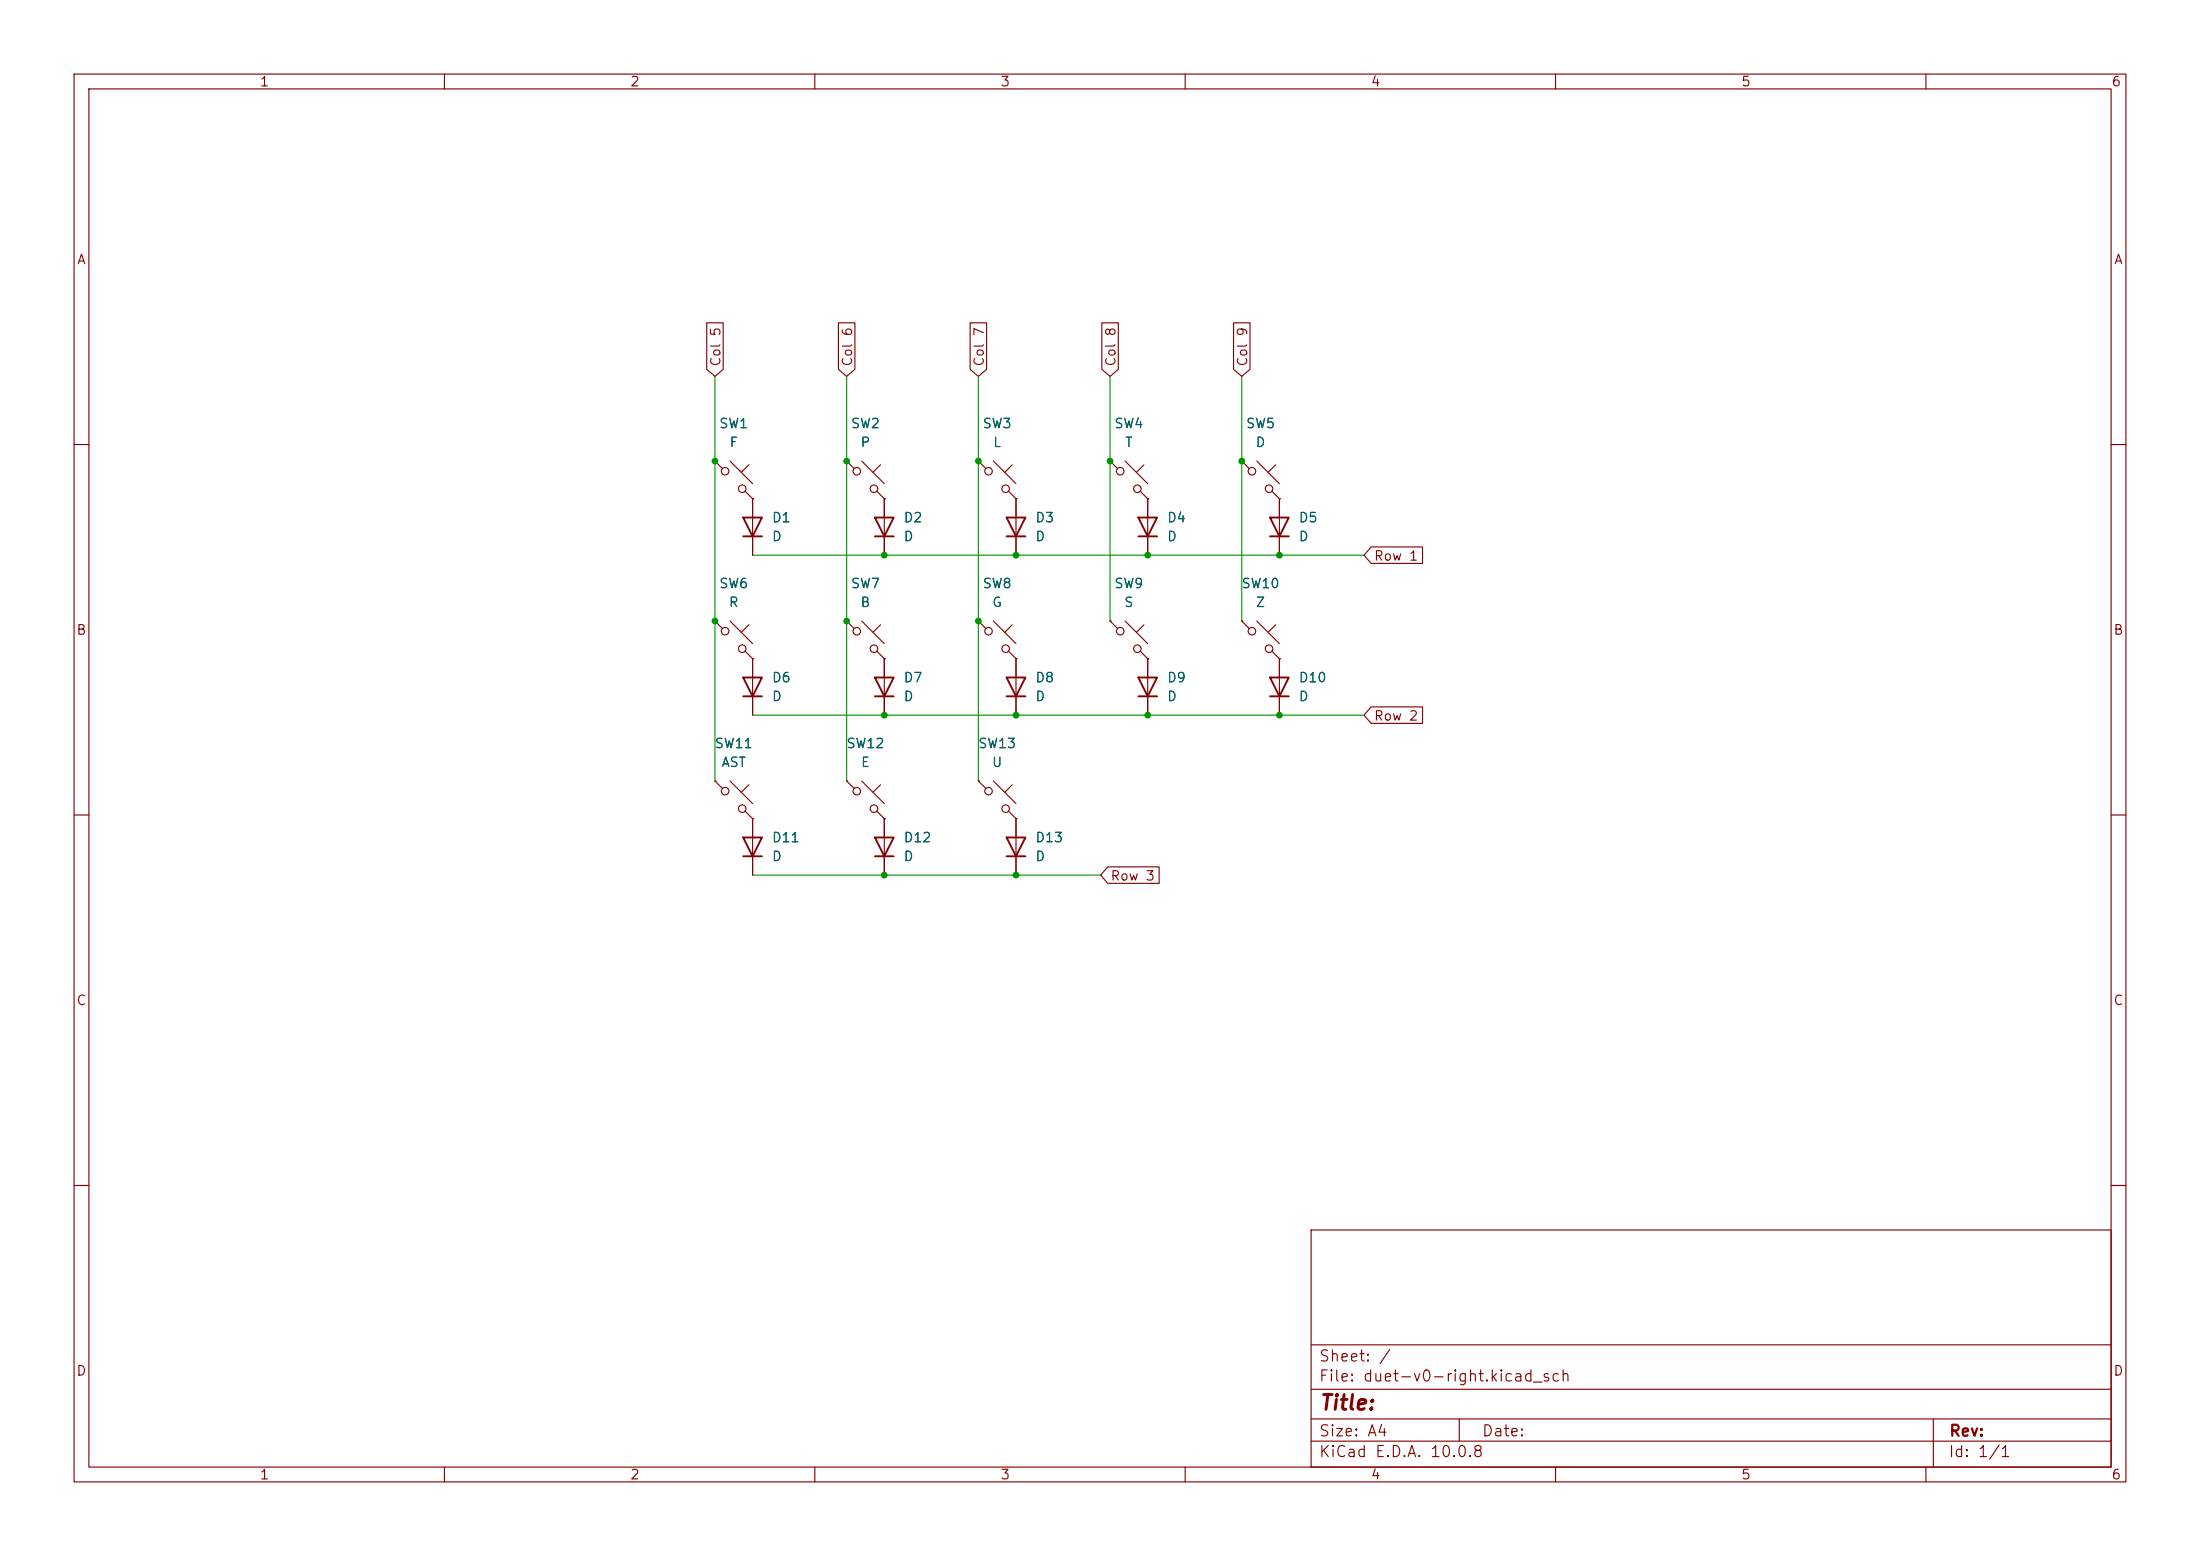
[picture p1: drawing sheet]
(kicad_sch
 (version 20260306)
 (generator "eeschema")
 (generator_version "10.0")
 (paper "A4")
 (lib_symbols
  (symbol "Device:D"
   (pin_numbers (hide yes))
   (pin_names
    (offset 1.016) (hide yes)) (exclude_from_sim no) (in_bom yes) (on_board yes)
   (in_pos_files yes)
   (duplicate_pin_numbers_are_jumpers no)
   (property "Reference" "D" (at 0 2.54 0) (show_name no) (do_not_autoplace no) (effects (font (size 1.27 1.27))))
   (property "Value" "D" (at 0 -2.54 0) (show_name no) (do_not_autoplace no) (effects (font (size 1.27 1.27))))
   (property "Footprint" "" (at 0 0 0) (show_name no) (do_not_autoplace no) (hide yes) (effects (font (size 1.27 1.27))))
   (property "Datasheet" "" (at 0 0 0) (show_name no) (do_not_autoplace no) (hide yes) (effects (font (size 1.27 1.27))))
   (property "Description" "Diode" (at 0 0 0) (show_name no) (do_not_autoplace no) (hide yes) (effects (font (size 1.27 1.27))))
   (property "Sim.Device" "D" (at 0 0 0) (show_name no) (do_not_autoplace no) (hide yes) (effects (font (size 1.27 1.27))))
   (property "Sim.Pins" "1=K 2=A" (at 0 0 0) (show_name no) (do_not_autoplace no) (hide yes) (effects (font (size 1.27 1.27))))
   (symbol "D_0_1"
    (polyline (pts (xy -1.27 1.27) (xy -1.27 -1.27)) (stroke (width 0.254) (type default)) (fill (type none)))
    (polyline (pts (xy 1.27 1.27) (xy 1.27 -1.27) (xy -1.27 0) (xy 1.27 1.27)) (stroke (width 0.254) (type default)) (fill (type none)))
    (polyline (pts (xy 1.27 0) (xy -1.27 0)) (stroke (width 0) (type default)) (fill (type none))))
   (symbol "D_1_1"
    (pin passive line (at -3.81 0 0) (length 2.54) (name "K" (effects (font (size 1.27 1.27)))) (number "1" (effects (font (size 1.27 1.27)))))
    (pin passive line (at 3.81 0 180) (length 2.54) (name "A" (effects (font (size 1.27 1.27)))) (number "2" (effects (font (size 1.27 1.27))))))
   (embedded_fonts no))
  (symbol "Switch:SW_Push_45deg"
   (pin_numbers (hide yes))
   (pin_names
    (offset 1.016) (hide yes)) (exclude_from_sim no) (in_bom yes) (on_board yes)
   (in_pos_files yes)
   (duplicate_pin_numbers_are_jumpers no)
   (property "Reference" "SW" (at 3.048 1.016 0) (show_name no) (do_not_autoplace no) (effects (font (size 1.27 1.27)) (justify left)))
   (property "Value" "SW_Push_45deg" (at 0 -3.81 0) (show_name no) (do_not_autoplace no) (effects (font (size 1.27 1.27))))
   (property "Footprint" "" (at 0 0 0) (show_name no) (do_not_autoplace no) (hide yes) (effects (font (size 1.27 1.27))))
   (property "Datasheet" "" (at 0 0 0) (show_name no) (do_not_autoplace no) (hide yes) (effects (font (size 1.27 1.27))))
   (property "Description" "Push button switch, normally open, two pins, 45° tilted" (at 0 0 0) (show_name no) (do_not_autoplace no) (hide yes) (effects (font (size 1.27 1.27))))
   (symbol "SW_Push_45deg_0_1"
    (polyline (pts (xy -2.54 2.54) (xy -1.524 1.524) (xy -1.524 1.524)) (stroke (width 0) (type default)) (fill (type none)))
    (circle (center -1.1684 1.1684) (radius 0.508) (stroke (width 0) (type default)) (fill (type none)))
    (polyline (pts (xy -0.508 2.54) (xy 2.54 -0.508)) (stroke (width 0) (type default)) (fill (type none)))
    (polyline (pts (xy 1.016 1.016) (xy 2.032 2.032)) (stroke (width 0) (type default)) (fill (type none)))
    (circle (center 1.143 -1.1938) (radius 0.508) (stroke (width 0) (type default)) (fill (type none)))
    (polyline (pts (xy 1.524 -1.524) (xy 2.54 -2.54) (xy 2.54 -2.54) (xy 2.54 -2.54)) (stroke (width 0) (type default)) (fill (type none)))
    (pin passive line (at -2.54 2.54 0) (length 0) (name "1" (effects (font (size 1.27 1.27)))) (number "1" (effects (font (size 1.27 1.27)))))
    (pin passive line (at 2.54 -2.54 180) (length 0) (name "2" (effects (font (size 1.27 1.27)))) (number "2" (effects (font (size 1.27 1.27))))))
   (embedded_fonts no)))
 (junction
  (at 172.72 96.52)
  (diameter 0)
  (color 0 0 0 0))
 (junction
  (at 137.16 118.11)
  (diameter 0)
  (color 0 0 0 0))
 (junction
  (at 119.38 74.93)
  (diameter 0)
  (color 0 0 0 0))
 (junction
  (at 137.16 96.52)
  (diameter 0)
  (color 0 0 0 0))
 (junction
  (at 114.3 62.23)
  (diameter 0)
  (color 0 0 0 0))
 (junction
  (at 119.38 118.11)
  (diameter 0)
  (color 0 0 0 0))
 (junction
  (at 167.64 62.23)
  (diameter 0)
  (color 0 0 0 0))
 (junction
  (at 96.52 83.82)
  (diameter 0)
  (color 0 0 0 0))
 (junction
  (at 137.16 74.93)
  (diameter 0)
  (color 0 0 0 0))
 (junction
  (at 96.52 62.23)
  (diameter 0)
  (color 0 0 0 0))
 (junction
  (at 154.94 96.52)
  (diameter 0)
  (color 0 0 0 0))
 (junction
  (at 119.38 96.52)
  (diameter 0)
  (color 0 0 0 0))
 (junction
  (at 132.08 83.82)
  (diameter 0)
  (color 0 0 0 0))
 (junction
  (at 172.72 74.93)
  (diameter 0)
  (color 0 0 0 0))
 (junction
  (at 154.94 74.93)
  (diameter 0)
  (color 0 0 0 0))
 (junction
  (at 132.08 62.23)
  (diameter 0)
  (color 0 0 0 0))
 (junction
  (at 114.3 83.82)
  (diameter 0)
  (color 0 0 0 0))
 (junction
  (at 149.86 62.23)
  (diameter 0)
  (color 0 0 0 0))
 (wire
  (pts (xy 96.52 83.82) (xy 96.52 105.41))
  (stroke (width 0) (type default)))
 (wire
  (pts (xy 114.3 62.23) (xy 114.3 83.82))
  (stroke (width 0) (type default)))
 (wire
  (pts (xy 167.64 50.8) (xy 167.64 62.23))
  (stroke (width 0) (type default)))
 (wire
  (pts (xy 149.86 50.8) (xy 149.86 62.23))
  (stroke (width 0) (type default)))
 (wire
  (pts (xy 101.6 74.93) (xy 119.38 74.93))
  (stroke (width 0) (type default)))
 (wire
  (pts (xy 119.38 96.52) (xy 137.16 96.52))
  (stroke (width 0) (type default)))
 (wire
  (pts (xy 167.64 62.23) (xy 167.64 83.82))
  (stroke (width 0) (type default)))
 (wire
  (pts (xy 101.6 96.52) (xy 119.38 96.52))
  (stroke (width 0) (type default)))
 (wire
  (pts (xy 132.08 83.82) (xy 132.08 105.41))
  (stroke (width 0) (type default)))
 (wire
  (pts (xy 172.72 96.52) (xy 184.15 96.52))
  (stroke (width 0) (type default)))
 (wire
  (pts (xy 137.16 74.93) (xy 154.94 74.93))
  (stroke (width 0) (type default)))
 (wire
  (pts (xy 114.3 50.8) (xy 114.3 62.23))
  (stroke (width 0) (type default)))
 (wire
  (pts (xy 119.38 74.93) (xy 137.16 74.93))
  (stroke (width 0) (type default)))
 (wire
  (pts (xy 96.52 50.8) (xy 96.52 62.23))
  (stroke (width 0) (type default)))
 (wire
  (pts (xy 101.6 118.11) (xy 148.59 118.11))
  (stroke (width 0) (type default)))
 (wire
  (pts (xy 114.3 83.82) (xy 114.3 105.41))
  (stroke (width 0) (type default)))
 (wire
  (pts (xy 154.94 74.93) (xy 172.72 74.93))
  (stroke (width 0) (type default)))
 (wire
  (pts (xy 137.16 96.52) (xy 154.94 96.52))
  (stroke (width 0) (type default)))
 (wire
  (pts (xy 154.94 96.52) (xy 172.72 96.52))
  (stroke (width 0) (type default)))
 (wire
  (pts (xy 132.08 62.23) (xy 132.08 83.82))
  (stroke (width 0) (type default)))
 (wire
  (pts (xy 96.52 62.23) (xy 96.52 83.82))
  (stroke (width 0) (type default)))
 (wire
  (pts (xy 132.08 50.8) (xy 132.08 62.23))
  (stroke (width 0) (type default)))
 (wire
  (pts (xy 149.86 62.23) (xy 149.86 83.82))
  (stroke (width 0) (type default)))
 (wire
  (pts (xy 172.72 74.93) (xy 184.15 74.93))
  (stroke (width 0) (type default)))
 (global_label "Row 3"
  (shape input)
  (at 148.59 118.11 0)
  (fields_autoplaced yes)
  (effects (font (size 1.27 1.27)) (justify left))
  (property "Intersheetrefs" "${INTERSHEET_REFS}" (at 156.8476 118.11 0) (hide yes) (show_name no) (do_not_autoplace no) (effects (font (size 1.27 1.27)) (justify left))))
 (global_label "Col 7"
  (shape input)
  (at 132.08 50.8 90)
  (fields_autoplaced yes)
  (effects (font (size 1.27 1.27)) (justify left))
  (property "Intersheetrefs" "${INTERSHEET_REFS}" (at 132.08 42.5424 90) (hide yes) (show_name no) (do_not_autoplace no) (effects (font (size 1.27 1.27)) (justify left))))
 (global_label "Col 8"
  (shape input)
  (at 149.86 50.8 90)
  (fields_autoplaced yes)
  (effects (font (size 1.27 1.27)) (justify left))
  (property "Intersheetrefs" "${INTERSHEET_REFS}" (at 149.86 42.5424 90) (hide yes) (show_name no) (do_not_autoplace no) (effects (font (size 1.27 1.27)) (justify left))))
 (global_label "Col 6"
  (shape input)
  (at 114.3 50.8 90)
  (fields_autoplaced yes)
  (effects (font (size 1.27 1.27)) (justify left))
  (property "Intersheetrefs" "${INTERSHEET_REFS}" (at 114.3 42.5424 90) (hide yes) (show_name no) (do_not_autoplace no) (effects (font (size 1.27 1.27)) (justify left))))
 (global_label "Col 5"
  (shape input)
  (at 96.52 50.8 90)
  (fields_autoplaced yes)
  (effects (font (size 1.27 1.27)) (justify left))
  (property "Intersheetrefs" "${INTERSHEET_REFS}" (at 96.52 42.5424 90) (hide yes) (show_name no) (do_not_autoplace no) (effects (font (size 1.27 1.27)) (justify left))))
 (global_label "Row 1"
  (shape input)
  (at 184.15 74.93 0)
  (fields_autoplaced yes)
  (effects (font (size 1.27 1.27)) (justify left))
  (property "Intersheetrefs" "${INTERSHEET_REFS}" (at 192.4076 74.93 0) (hide yes) (show_name no) (do_not_autoplace no) (effects (font (size 1.27 1.27)) (justify left))))
 (global_label "Col 9"
  (shape input)
  (at 167.64 50.8 90)
  (fields_autoplaced yes)
  (effects (font (size 1.27 1.27)) (justify left))
  (property "Intersheetrefs" "${INTERSHEET_REFS}" (at 167.64 42.5424 90) (hide yes) (show_name no) (do_not_autoplace no) (effects (font (size 1.27 1.27)) (justify left))))
 (global_label "Row 2"
  (shape input)
  (at 184.15 96.52 0)
  (fields_autoplaced yes)
  (effects (font (size 1.27 1.27)) (justify left))
  (property "Intersheetrefs" "${INTERSHEET_REFS}" (at 192.4076 96.52 0) (hide yes) (show_name no) (do_not_autoplace no) (effects (font (size 1.27 1.27)) (justify left))))
 (symbol
  (lib_id "Switch:SW_Push_45deg")
  (at 134.62 107.95 0)
  (unit 1)
  (body_style 1)
  (exclude_from_sim no)
  (in_bom yes)
  (on_board yes)
  (in_pos_files yes)
  (dnp no)
  (fields_autoplaced yes)
  (property "Reference" "SW13" (at 134.62 100.33 0) (show_name no) (do_not_autoplace no) (effects (font (size 1.27 1.27))))
  (property "Value" "U" (at 134.62 102.87 0) (show_name no) (do_not_autoplace no) (effects (font (size 1.27 1.27))))
  (property "Footprint" "Button_Switch_Keyboard:SW_Cherry_MX_1.00u_PCB" (at 134.62 107.95 0) (hide yes) (show_name no) (do_not_autoplace no) (effects (font (size 1.27 1.27))))
  (property "Datasheet" "" (at 134.62 107.95 0) (hide yes) (show_name no) (do_not_autoplace no) (effects (font (size 1.27 1.27))))
  (property "Description" "Push button switch, normally open, two pins, 45° tilted" (at 134.62 107.95 0) (hide yes) (show_name no) (do_not_autoplace no) (effects (font (size 1.27 1.27))))
  (pin "2")
  (pin "1"))
 (symbol
  (lib_id "Switch:SW_Push_45deg")
  (at 116.84 64.77 0)
  (unit 1)
  (body_style 1)
  (exclude_from_sim no)
  (in_bom yes)
  (on_board yes)
  (in_pos_files yes)
  (dnp no)
  (fields_autoplaced yes)
  (property "Reference" "SW2" (at 116.84 57.15 0) (show_name no) (do_not_autoplace no) (effects (font (size 1.27 1.27))))
  (property "Value" "P" (at 116.84 59.69 0) (show_name no) (do_not_autoplace no) (effects (font (size 1.27 1.27))))
  (property "Footprint" "Button_Switch_Keyboard:SW_Cherry_MX_1.00u_PCB" (at 116.84 64.77 0) (hide yes) (show_name no) (do_not_autoplace no) (effects (font (size 1.27 1.27))))
  (property "Datasheet" "" (at 116.84 64.77 0) (hide yes) (show_name no) (do_not_autoplace no) (effects (font (size 1.27 1.27))))
  (property "Description" "Push button switch, normally open, two pins, 45° tilted" (at 116.84 64.77 0) (hide yes) (show_name no) (do_not_autoplace no) (effects (font (size 1.27 1.27))))
  (pin "2")
  (pin "1"))
 (symbol
  (lib_id "Device:D")
  (at 154.94 71.12 90)
  (unit 1)
  (body_style 1)
  (exclude_from_sim no)
  (in_bom yes)
  (on_board yes)
  (in_pos_files yes)
  (dnp no)
  (fields_autoplaced yes)
  (property "Reference" "D4" (at 157.48 69.8499 90) (show_name no) (do_not_autoplace no) (effects (font (size 1.27 1.27)) (justify right)))
  (property "Value" "D" (at 157.48 72.3899 90) (show_name no) (do_not_autoplace no) (effects (font (size 1.27 1.27)) (justify right)))
  (property "Footprint" "Diode_SMD:D_SOD-123" (at 154.94 71.12 0) (hide yes) (show_name no) (do_not_autoplace no) (effects (font (size 1.27 1.27))))
  (property "Datasheet" "" (at 154.94 71.12 0) (hide yes) (show_name no) (do_not_autoplace no) (effects (font (size 1.27 1.27))))
  (property "Description" "Diode" (at 154.94 71.12 0) (hide yes) (show_name no) (do_not_autoplace no) (effects (font (size 1.27 1.27))))
  (property "Sim.Device" "D" (at 154.94 71.12 0) (hide yes) (show_name no) (do_not_autoplace no) (effects (font (size 1.27 1.27))))
  (property "Sim.Pins" "1=K 2=A" (at 154.94 71.12 0) (hide yes) (show_name no) (do_not_autoplace no) (effects (font (size 1.27 1.27))))
  (pin "2")
  (pin "1"))
 (symbol
  (lib_id "Device:D")
  (at 154.94 92.71 90)
  (unit 1)
  (body_style 1)
  (exclude_from_sim no)
  (in_bom yes)
  (on_board yes)
  (in_pos_files yes)
  (dnp no)
  (fields_autoplaced yes)
  (property "Reference" "D9" (at 157.48 91.4399 90) (show_name no) (do_not_autoplace no) (effects (font (size 1.27 1.27)) (justify right)))
  (property "Value" "D" (at 157.48 93.9799 90) (show_name no) (do_not_autoplace no) (effects (font (size 1.27 1.27)) (justify right)))
  (property "Footprint" "Diode_SMD:D_SOD-123" (at 154.94 92.71 0) (hide yes) (show_name no) (do_not_autoplace no) (effects (font (size 1.27 1.27))))
  (property "Datasheet" "" (at 154.94 92.71 0) (hide yes) (show_name no) (do_not_autoplace no) (effects (font (size 1.27 1.27))))
  (property "Description" "Diode" (at 154.94 92.71 0) (hide yes) (show_name no) (do_not_autoplace no) (effects (font (size 1.27 1.27))))
  (property "Sim.Device" "D" (at 154.94 92.71 0) (hide yes) (show_name no) (do_not_autoplace no) (effects (font (size 1.27 1.27))))
  (property "Sim.Pins" "1=K 2=A" (at 154.94 92.71 0) (hide yes) (show_name no) (do_not_autoplace no) (effects (font (size 1.27 1.27))))
  (pin "2")
  (pin "1"))
 (symbol
  (lib_id "Switch:SW_Push_45deg")
  (at 134.62 86.36 0)
  (unit 1)
  (body_style 1)
  (exclude_from_sim no)
  (in_bom yes)
  (on_board yes)
  (in_pos_files yes)
  (dnp no)
  (fields_autoplaced yes)
  (property "Reference" "SW8" (at 134.62 78.74 0) (show_name no) (do_not_autoplace no) (effects (font (size 1.27 1.27))))
  (property "Value" "G" (at 134.62 81.28 0) (show_name no) (do_not_autoplace no) (effects (font (size 1.27 1.27))))
  (property "Footprint" "Button_Switch_Keyboard:SW_Cherry_MX_1.00u_PCB" (at 134.62 86.36 0) (hide yes) (show_name no) (do_not_autoplace no) (effects (font (size 1.27 1.27))))
  (property "Datasheet" "" (at 134.62 86.36 0) (hide yes) (show_name no) (do_not_autoplace no) (effects (font (size 1.27 1.27))))
  (property "Description" "Push button switch, normally open, two pins, 45° tilted" (at 134.62 86.36 0) (hide yes) (show_name no) (do_not_autoplace no) (effects (font (size 1.27 1.27))))
  (pin "2")
  (pin "1"))
 (symbol
  (lib_id "Switch:SW_Push_45deg")
  (at 170.18 86.36 0)
  (unit 1)
  (body_style 1)
  (exclude_from_sim no)
  (in_bom yes)
  (on_board yes)
  (in_pos_files yes)
  (dnp no)
  (fields_autoplaced yes)
  (property "Reference" "SW10" (at 170.18 78.74 0) (show_name no) (do_not_autoplace no) (effects (font (size 1.27 1.27))))
  (property "Value" "Z" (at 170.18 81.28 0) (show_name no) (do_not_autoplace no) (effects (font (size 1.27 1.27))))
  (property "Footprint" "Button_Switch_Keyboard:SW_Cherry_MX_1.00u_PCB" (at 170.18 86.36 0) (hide yes) (show_name no) (do_not_autoplace no) (effects (font (size 1.27 1.27))))
  (property "Datasheet" "" (at 170.18 86.36 0) (hide yes) (show_name no) (do_not_autoplace no) (effects (font (size 1.27 1.27))))
  (property "Description" "Push button switch, normally open, two pins, 45° tilted" (at 170.18 86.36 0) (hide yes) (show_name no) (do_not_autoplace no) (effects (font (size 1.27 1.27))))
  (pin "2")
  (pin "1"))
 (symbol
  (lib_id "Device:D")
  (at 172.72 92.71 90)
  (unit 1)
  (body_style 1)
  (exclude_from_sim no)
  (in_bom yes)
  (on_board yes)
  (in_pos_files yes)
  (dnp no)
  (fields_autoplaced yes)
  (property "Reference" "D10" (at 175.26 91.4399 90) (show_name no) (do_not_autoplace no) (effects (font (size 1.27 1.27)) (justify right)))
  (property "Value" "D" (at 175.26 93.9799 90) (show_name no) (do_not_autoplace no) (effects (font (size 1.27 1.27)) (justify right)))
  (property "Footprint" "Diode_SMD:D_SOD-123" (at 172.72 92.71 0) (hide yes) (show_name no) (do_not_autoplace no) (effects (font (size 1.27 1.27))))
  (property "Datasheet" "" (at 172.72 92.71 0) (hide yes) (show_name no) (do_not_autoplace no) (effects (font (size 1.27 1.27))))
  (property "Description" "Diode" (at 172.72 92.71 0) (hide yes) (show_name no) (do_not_autoplace no) (effects (font (size 1.27 1.27))))
  (property "Sim.Device" "D" (at 172.72 92.71 0) (hide yes) (show_name no) (do_not_autoplace no) (effects (font (size 1.27 1.27))))
  (property "Sim.Pins" "1=K 2=A" (at 172.72 92.71 0) (hide yes) (show_name no) (do_not_autoplace no) (effects (font (size 1.27 1.27))))
  (pin "2")
  (pin "1"))
 (symbol
  (lib_id "Device:D")
  (at 119.38 92.71 90)
  (unit 1)
  (body_style 1)
  (exclude_from_sim no)
  (in_bom yes)
  (on_board yes)
  (in_pos_files yes)
  (dnp no)
  (fields_autoplaced yes)
  (property "Reference" "D7" (at 121.92 91.4399 90) (show_name no) (do_not_autoplace no) (effects (font (size 1.27 1.27)) (justify right)))
  (property "Value" "D" (at 121.92 93.9799 90) (show_name no) (do_not_autoplace no) (effects (font (size 1.27 1.27)) (justify right)))
  (property "Footprint" "Diode_SMD:D_SOD-123" (at 119.38 92.71 0) (hide yes) (show_name no) (do_not_autoplace no) (effects (font (size 1.27 1.27))))
  (property "Datasheet" "" (at 119.38 92.71 0) (hide yes) (show_name no) (do_not_autoplace no) (effects (font (size 1.27 1.27))))
  (property "Description" "Diode" (at 119.38 92.71 0) (hide yes) (show_name no) (do_not_autoplace no) (effects (font (size 1.27 1.27))))
  (property "Sim.Device" "D" (at 119.38 92.71 0) (hide yes) (show_name no) (do_not_autoplace no) (effects (font (size 1.27 1.27))))
  (property "Sim.Pins" "1=K 2=A" (at 119.38 92.71 0) (hide yes) (show_name no) (do_not_autoplace no) (effects (font (size 1.27 1.27))))
  (pin "2")
  (pin "1"))
 (symbol
  (lib_id "Device:D")
  (at 172.72 71.12 90)
  (unit 1)
  (body_style 1)
  (exclude_from_sim no)
  (in_bom yes)
  (on_board yes)
  (in_pos_files yes)
  (dnp no)
  (fields_autoplaced yes)
  (property "Reference" "D5" (at 175.26 69.8499 90) (show_name no) (do_not_autoplace no) (effects (font (size 1.27 1.27)) (justify right)))
  (property "Value" "D" (at 175.26 72.3899 90) (show_name no) (do_not_autoplace no) (effects (font (size 1.27 1.27)) (justify right)))
  (property "Footprint" "Diode_SMD:D_SOD-123" (at 172.72 71.12 0) (hide yes) (show_name no) (do_not_autoplace no) (effects (font (size 1.27 1.27))))
  (property "Datasheet" "" (at 172.72 71.12 0) (hide yes) (show_name no) (do_not_autoplace no) (effects (font (size 1.27 1.27))))
  (property "Description" "Diode" (at 172.72 71.12 0) (hide yes) (show_name no) (do_not_autoplace no) (effects (font (size 1.27 1.27))))
  (property "Sim.Device" "D" (at 172.72 71.12 0) (hide yes) (show_name no) (do_not_autoplace no) (effects (font (size 1.27 1.27))))
  (property "Sim.Pins" "1=K 2=A" (at 172.72 71.12 0) (hide yes) (show_name no) (do_not_autoplace no) (effects (font (size 1.27 1.27))))
  (pin "2")
  (pin "1"))
 (symbol
  (lib_id "Switch:SW_Push_45deg")
  (at 99.06 86.36 0)
  (unit 1)
  (body_style 1)
  (exclude_from_sim no)
  (in_bom yes)
  (on_board yes)
  (in_pos_files yes)
  (dnp no)
  (fields_autoplaced yes)
  (property "Reference" "SW6" (at 99.06 78.74 0) (show_name no) (do_not_autoplace no) (effects (font (size 1.27 1.27))))
  (property "Value" "R" (at 99.06 81.28 0) (show_name no) (do_not_autoplace no) (effects (font (size 1.27 1.27))))
  (property "Footprint" "Button_Switch_Keyboard:SW_Cherry_MX_1.00u_PCB" (at 99.06 86.36 0) (hide yes) (show_name no) (do_not_autoplace no) (effects (font (size 1.27 1.27))))
  (property "Datasheet" "" (at 99.06 86.36 0) (hide yes) (show_name no) (do_not_autoplace no) (effects (font (size 1.27 1.27))))
  (property "Description" "Push button switch, normally open, two pins, 45° tilted" (at 99.06 86.36 0) (hide yes) (show_name no) (do_not_autoplace no) (effects (font (size 1.27 1.27))))
  (pin "2")
  (pin "1"))
 (symbol
  (lib_id "Device:D")
  (at 137.16 114.3 90)
  (unit 1)
  (body_style 1)
  (exclude_from_sim no)
  (in_bom yes)
  (on_board yes)
  (in_pos_files yes)
  (dnp no)
  (fields_autoplaced yes)
  (property "Reference" "D13" (at 139.7 113.0299 90) (show_name no) (do_not_autoplace no) (effects (font (size 1.27 1.27)) (justify right)))
  (property "Value" "D" (at 139.7 115.5699 90) (show_name no) (do_not_autoplace no) (effects (font (size 1.27 1.27)) (justify right)))
  (property "Footprint" "Diode_SMD:D_SOD-123" (at 137.16 114.3 0) (hide yes) (show_name no) (do_not_autoplace no) (effects (font (size 1.27 1.27))))
  (property "Datasheet" "" (at 137.16 114.3 0) (hide yes) (show_name no) (do_not_autoplace no) (effects (font (size 1.27 1.27))))
  (property "Description" "Diode" (at 137.16 114.3 0) (hide yes) (show_name no) (do_not_autoplace no) (effects (font (size 1.27 1.27))))
  (property "Sim.Device" "D" (at 137.16 114.3 0) (hide yes) (show_name no) (do_not_autoplace no) (effects (font (size 1.27 1.27))))
  (property "Sim.Pins" "1=K 2=A" (at 137.16 114.3 0) (hide yes) (show_name no) (do_not_autoplace no) (effects (font (size 1.27 1.27))))
  (pin "2")
  (pin "1"))
 (symbol
  (lib_id "Device:D")
  (at 119.38 114.3 90)
  (unit 1)
  (body_style 1)
  (exclude_from_sim no)
  (in_bom yes)
  (on_board yes)
  (in_pos_files yes)
  (dnp no)
  (fields_autoplaced yes)
  (property "Reference" "D12" (at 121.92 113.0299 90) (show_name no) (do_not_autoplace no) (effects (font (size 1.27 1.27)) (justify right)))
  (property "Value" "D" (at 121.92 115.5699 90) (show_name no) (do_not_autoplace no) (effects (font (size 1.27 1.27)) (justify right)))
  (property "Footprint" "Diode_SMD:D_SOD-123" (at 119.38 114.3 0) (hide yes) (show_name no) (do_not_autoplace no) (effects (font (size 1.27 1.27))))
  (property "Datasheet" "" (at 119.38 114.3 0) (hide yes) (show_name no) (do_not_autoplace no) (effects (font (size 1.27 1.27))))
  (property "Description" "Diode" (at 119.38 114.3 0) (hide yes) (show_name no) (do_not_autoplace no) (effects (font (size 1.27 1.27))))
  (property "Sim.Device" "D" (at 119.38 114.3 0) (hide yes) (show_name no) (do_not_autoplace no) (effects (font (size 1.27 1.27))))
  (property "Sim.Pins" "1=K 2=A" (at 119.38 114.3 0) (hide yes) (show_name no) (do_not_autoplace no) (effects (font (size 1.27 1.27))))
  (pin "2")
  (pin "1"))
 (symbol
  (lib_id "Switch:SW_Push_45deg")
  (at 152.4 64.77 0)
  (unit 1)
  (body_style 1)
  (exclude_from_sim no)
  (in_bom yes)
  (on_board yes)
  (in_pos_files yes)
  (dnp no)
  (fields_autoplaced yes)
  (property "Reference" "SW4" (at 152.4 57.15 0) (show_name no) (do_not_autoplace no) (effects (font (size 1.27 1.27))))
  (property "Value" "T" (at 152.4 59.69 0) (show_name no) (do_not_autoplace no) (effects (font (size 1.27 1.27))))
  (property "Footprint" "Button_Switch_Keyboard:SW_Cherry_MX_1.00u_PCB" (at 152.4 64.77 0) (hide yes) (show_name no) (do_not_autoplace no) (effects (font (size 1.27 1.27))))
  (property "Datasheet" "" (at 152.4 64.77 0) (hide yes) (show_name no) (do_not_autoplace no) (effects (font (size 1.27 1.27))))
  (property "Description" "Push button switch, normally open, two pins, 45° tilted" (at 152.4 64.77 0) (hide yes) (show_name no) (do_not_autoplace no) (effects (font (size 1.27 1.27))))
  (pin "2")
  (pin "1"))
 (symbol
  (lib_id "Switch:SW_Push_45deg")
  (at 170.18 64.77 0)
  (unit 1)
  (body_style 1)
  (exclude_from_sim no)
  (in_bom yes)
  (on_board yes)
  (in_pos_files yes)
  (dnp no)
  (fields_autoplaced yes)
  (property "Reference" "SW5" (at 170.18 57.15 0) (show_name no) (do_not_autoplace no) (effects (font (size 1.27 1.27))))
  (property "Value" "D" (at 170.18 59.69 0) (show_name no) (do_not_autoplace no) (effects (font (size 1.27 1.27))))
  (property "Footprint" "Button_Switch_Keyboard:SW_Cherry_MX_1.00u_PCB" (at 170.18 64.77 0) (hide yes) (show_name no) (do_not_autoplace no) (effects (font (size 1.27 1.27))))
  (property "Datasheet" "" (at 170.18 64.77 0) (hide yes) (show_name no) (do_not_autoplace no) (effects (font (size 1.27 1.27))))
  (property "Description" "Push button switch, normally open, two pins, 45° tilted" (at 170.18 64.77 0) (hide yes) (show_name no) (do_not_autoplace no) (effects (font (size 1.27 1.27))))
  (pin "2")
  (pin "1"))
 (symbol
  (lib_id "Device:D")
  (at 101.6 114.3 90)
  (unit 1)
  (body_style 1)
  (exclude_from_sim no)
  (in_bom yes)
  (on_board yes)
  (in_pos_files yes)
  (dnp no)
  (fields_autoplaced yes)
  (property "Reference" "D11" (at 104.14 113.0299 90) (show_name no) (do_not_autoplace no) (effects (font (size 1.27 1.27)) (justify right)))
  (property "Value" "D" (at 104.14 115.5699 90) (show_name no) (do_not_autoplace no) (effects (font (size 1.27 1.27)) (justify right)))
  (property "Footprint" "Diode_SMD:D_SOD-123" (at 101.6 114.3 0) (hide yes) (show_name no) (do_not_autoplace no) (effects (font (size 1.27 1.27))))
  (property "Datasheet" "" (at 101.6 114.3 0) (hide yes) (show_name no) (do_not_autoplace no) (effects (font (size 1.27 1.27))))
  (property "Description" "Diode" (at 101.6 114.3 0) (hide yes) (show_name no) (do_not_autoplace no) (effects (font (size 1.27 1.27))))
  (property "Sim.Device" "D" (at 101.6 114.3 0) (hide yes) (show_name no) (do_not_autoplace no) (effects (font (size 1.27 1.27))))
  (property "Sim.Pins" "1=K 2=A" (at 101.6 114.3 0) (hide yes) (show_name no) (do_not_autoplace no) (effects (font (size 1.27 1.27))))
  (pin "2")
  (pin "1"))
 (symbol
  (lib_id "Device:D")
  (at 137.16 92.71 90)
  (unit 1)
  (body_style 1)
  (exclude_from_sim no)
  (in_bom yes)
  (on_board yes)
  (in_pos_files yes)
  (dnp no)
  (fields_autoplaced yes)
  (property "Reference" "D8" (at 139.7 91.4399 90) (show_name no) (do_not_autoplace no) (effects (font (size 1.27 1.27)) (justify right)))
  (property "Value" "D" (at 139.7 93.9799 90) (show_name no) (do_not_autoplace no) (effects (font (size 1.27 1.27)) (justify right)))
  (property "Footprint" "Diode_SMD:D_SOD-123" (at 137.16 92.71 0) (hide yes) (show_name no) (do_not_autoplace no) (effects (font (size 1.27 1.27))))
  (property "Datasheet" "" (at 137.16 92.71 0) (hide yes) (show_name no) (do_not_autoplace no) (effects (font (size 1.27 1.27))))
  (property "Description" "Diode" (at 137.16 92.71 0) (hide yes) (show_name no) (do_not_autoplace no) (effects (font (size 1.27 1.27))))
  (property "Sim.Device" "D" (at 137.16 92.71 0) (hide yes) (show_name no) (do_not_autoplace no) (effects (font (size 1.27 1.27))))
  (property "Sim.Pins" "1=K 2=A" (at 137.16 92.71 0) (hide yes) (show_name no) (do_not_autoplace no) (effects (font (size 1.27 1.27))))
  (pin "2")
  (pin "1"))
 (symbol
  (lib_id "Device:D")
  (at 137.16 71.12 90)
  (unit 1)
  (body_style 1)
  (exclude_from_sim no)
  (in_bom yes)
  (on_board yes)
  (in_pos_files yes)
  (dnp no)
  (fields_autoplaced yes)
  (property "Reference" "D3" (at 139.7 69.8499 90) (show_name no) (do_not_autoplace no) (effects (font (size 1.27 1.27)) (justify right)))
  (property "Value" "D" (at 139.7 72.3899 90) (show_name no) (do_not_autoplace no) (effects (font (size 1.27 1.27)) (justify right)))
  (property "Footprint" "Diode_SMD:D_SOD-123" (at 137.16 71.12 0) (hide yes) (show_name no) (do_not_autoplace no) (effects (font (size 1.27 1.27))))
  (property "Datasheet" "" (at 137.16 71.12 0) (hide yes) (show_name no) (do_not_autoplace no) (effects (font (size 1.27 1.27))))
  (property "Description" "Diode" (at 137.16 71.12 0) (hide yes) (show_name no) (do_not_autoplace no) (effects (font (size 1.27 1.27))))
  (property "Sim.Device" "D" (at 137.16 71.12 0) (hide yes) (show_name no) (do_not_autoplace no) (effects (font (size 1.27 1.27))))
  (property "Sim.Pins" "1=K 2=A" (at 137.16 71.12 0) (hide yes) (show_name no) (do_not_autoplace no) (effects (font (size 1.27 1.27))))
  (pin "2")
  (pin "1"))
 (symbol
  (lib_id "Switch:SW_Push_45deg")
  (at 116.84 107.95 0)
  (unit 1)
  (body_style 1)
  (exclude_from_sim no)
  (in_bom yes)
  (on_board yes)
  (in_pos_files yes)
  (dnp no)
  (fields_autoplaced yes)
  (property "Reference" "SW12" (at 116.84 100.33 0) (show_name no) (do_not_autoplace no) (effects (font (size 1.27 1.27))))
  (property "Value" "E" (at 116.84 102.87 0) (show_name no) (do_not_autoplace no) (effects (font (size 1.27 1.27))))
  (property "Footprint" "Button_Switch_Keyboard:SW_Cherry_MX_1.00u_PCB" (at 116.84 107.95 0) (hide yes) (show_name no) (do_not_autoplace no) (effects (font (size 1.27 1.27))))
  (property "Datasheet" "" (at 116.84 107.95 0) (hide yes) (show_name no) (do_not_autoplace no) (effects (font (size 1.27 1.27))))
  (property "Description" "Push button switch, normally open, two pins, 45° tilted" (at 116.84 107.95 0) (hide yes) (show_name no) (do_not_autoplace no) (effects (font (size 1.27 1.27))))
  (pin "2")
  (pin "1"))
 (symbol
  (lib_id "Switch:SW_Push_45deg")
  (at 134.62 64.77 0)
  (unit 1)
  (body_style 1)
  (exclude_from_sim no)
  (in_bom yes)
  (on_board yes)
  (in_pos_files yes)
  (dnp no)
  (fields_autoplaced yes)
  (property "Reference" "SW3" (at 134.62 57.15 0) (show_name no) (do_not_autoplace no) (effects (font (size 1.27 1.27))))
  (property "Value" "L" (at 134.62 59.69 0) (show_name no) (do_not_autoplace no) (effects (font (size 1.27 1.27))))
  (property "Footprint" "Button_Switch_Keyboard:SW_Cherry_MX_1.00u_PCB" (at 134.62 64.77 0) (hide yes) (show_name no) (do_not_autoplace no) (effects (font (size 1.27 1.27))))
  (property "Datasheet" "" (at 134.62 64.77 0) (hide yes) (show_name no) (do_not_autoplace no) (effects (font (size 1.27 1.27))))
  (property "Description" "Push button switch, normally open, two pins, 45° tilted" (at 134.62 64.77 0) (hide yes) (show_name no) (do_not_autoplace no) (effects (font (size 1.27 1.27))))
  (pin "2")
  (pin "1"))
 (symbol
  (lib_id "Device:D")
  (at 101.6 92.71 90)
  (unit 1)
  (body_style 1)
  (exclude_from_sim no)
  (in_bom yes)
  (on_board yes)
  (in_pos_files yes)
  (dnp no)
  (fields_autoplaced yes)
  (property "Reference" "D6" (at 104.14 91.4399 90) (show_name no) (do_not_autoplace no) (effects (font (size 1.27 1.27)) (justify right)))
  (property "Value" "D" (at 104.14 93.9799 90) (show_name no) (do_not_autoplace no) (effects (font (size 1.27 1.27)) (justify right)))
  (property "Footprint" "Diode_SMD:D_SOD-123" (at 101.6 92.71 0) (hide yes) (show_name no) (do_not_autoplace no) (effects (font (size 1.27 1.27))))
  (property "Datasheet" "" (at 101.6 92.71 0) (hide yes) (show_name no) (do_not_autoplace no) (effects (font (size 1.27 1.27))))
  (property "Description" "Diode" (at 101.6 92.71 0) (hide yes) (show_name no) (do_not_autoplace no) (effects (font (size 1.27 1.27))))
  (property "Sim.Device" "D" (at 101.6 92.71 0) (hide yes) (show_name no) (do_not_autoplace no) (effects (font (size 1.27 1.27))))
  (property "Sim.Pins" "1=K 2=A" (at 101.6 92.71 0) (hide yes) (show_name no) (do_not_autoplace no) (effects (font (size 1.27 1.27))))
  (pin "2")
  (pin "1"))
 (symbol
  (lib_id "Switch:SW_Push_45deg")
  (at 99.06 64.77 0)
  (unit 1)
  (body_style 1)
  (exclude_from_sim no)
  (in_bom yes)
  (on_board yes)
  (in_pos_files yes)
  (dnp no)
  (fields_autoplaced yes)
  (property "Reference" "SW1" (at 99.06 57.15 0) (show_name no) (do_not_autoplace no) (effects (font (size 1.27 1.27))))
  (property "Value" "F" (at 99.06 59.69 0) (show_name no) (do_not_autoplace no) (effects (font (size 1.27 1.27))))
  (property "Footprint" "Button_Switch_Keyboard:SW_Cherry_MX_1.00u_PCB" (at 99.06 64.77 0) (hide yes) (show_name no) (do_not_autoplace no) (effects (font (size 1.27 1.27))))
  (property "Datasheet" "" (at 99.06 64.77 0) (hide yes) (show_name no) (do_not_autoplace no) (effects (font (size 1.27 1.27))))
  (property "Description" "Push button switch, normally open, two pins, 45° tilted" (at 99.06 64.77 0) (hide yes) (show_name no) (do_not_autoplace no) (effects (font (size 1.27 1.27))))
  (pin "2")
  (pin "1"))
 (symbol
  (lib_id "Switch:SW_Push_45deg")
  (at 116.84 86.36 0)
  (unit 1)
  (body_style 1)
  (exclude_from_sim no)
  (in_bom yes)
  (on_board yes)
  (in_pos_files yes)
  (dnp no)
  (fields_autoplaced yes)
  (property "Reference" "SW7" (at 116.84 78.74 0) (show_name no) (do_not_autoplace no) (effects (font (size 1.27 1.27))))
  (property "Value" "B" (at 116.84 81.28 0) (show_name no) (do_not_autoplace no) (effects (font (size 1.27 1.27))))
  (property "Footprint" "Button_Switch_Keyboard:SW_Cherry_MX_1.00u_PCB" (at 116.84 86.36 0) (hide yes) (show_name no) (do_not_autoplace no) (effects (font (size 1.27 1.27))))
  (property "Datasheet" "" (at 116.84 86.36 0) (hide yes) (show_name no) (do_not_autoplace no) (effects (font (size 1.27 1.27))))
  (property "Description" "Push button switch, normally open, two pins, 45° tilted" (at 116.84 86.36 0) (hide yes) (show_name no) (do_not_autoplace no) (effects (font (size 1.27 1.27))))
  (pin "2")
  (pin "1"))
 (symbol
  (lib_id "Switch:SW_Push_45deg")
  (at 99.06 107.95 0)
  (unit 1)
  (body_style 1)
  (exclude_from_sim no)
  (in_bom yes)
  (on_board yes)
  (in_pos_files yes)
  (dnp no)
  (fields_autoplaced yes)
  (property "Reference" "SW11" (at 99.06 100.33 0) (show_name no) (do_not_autoplace no) (effects (font (size 1.27 1.27))))
  (property "Value" "AST" (at 99.06 102.87 0) (show_name no) (do_not_autoplace no) (effects (font (size 1.27 1.27))))
  (property "Footprint" "Button_Switch_Keyboard:SW_Cherry_MX_1.00u_PCB" (at 99.06 107.95 0) (hide yes) (show_name no) (do_not_autoplace no) (effects (font (size 1.27 1.27))))
  (property "Datasheet" "" (at 99.06 107.95 0) (hide yes) (show_name no) (do_not_autoplace no) (effects (font (size 1.27 1.27))))
  (property "Description" "Push button switch, normally open, two pins, 45° tilted" (at 99.06 107.95 0) (hide yes) (show_name no) (do_not_autoplace no) (effects (font (size 1.27 1.27))))
  (pin "2")
  (pin "1"))
 (symbol
  (lib_id "Switch:SW_Push_45deg")
  (at 152.4 86.36 0)
  (unit 1)
  (body_style 1)
  (exclude_from_sim no)
  (in_bom yes)
  (on_board yes)
  (in_pos_files yes)
  (dnp no)
  (fields_autoplaced yes)
  (property "Reference" "SW9" (at 152.4 78.74 0) (show_name no) (do_not_autoplace no) (effects (font (size 1.27 1.27))))
  (property "Value" "S" (at 152.4 81.28 0) (show_name no) (do_not_autoplace no) (effects (font (size 1.27 1.27))))
  (property "Footprint" "Button_Switch_Keyboard:SW_Cherry_MX_1.00u_PCB" (at 152.4 86.36 0) (hide yes) (show_name no) (do_not_autoplace no) (effects (font (size 1.27 1.27))))
  (property "Datasheet" "" (at 152.4 86.36 0) (hide yes) (show_name no) (do_not_autoplace no) (effects (font (size 1.27 1.27))))
  (property "Description" "Push button switch, normally open, two pins, 45° tilted" (at 152.4 86.36 0) (hide yes) (show_name no) (do_not_autoplace no) (effects (font (size 1.27 1.27))))
  (pin "2")
  (pin "1"))
 (symbol
  (lib_id "Device:D")
  (at 119.38 71.12 90)
  (unit 1)
  (body_style 1)
  (exclude_from_sim no)
  (in_bom yes)
  (on_board yes)
  (in_pos_files yes)
  (dnp no)
  (fields_autoplaced yes)
  (property "Reference" "D2" (at 121.92 69.8499 90) (show_name no) (do_not_autoplace no) (effects (font (size 1.27 1.27)) (justify right)))
  (property "Value" "D" (at 121.92 72.3899 90) (show_name no) (do_not_autoplace no) (effects (font (size 1.27 1.27)) (justify right)))
  (property "Footprint" "Diode_SMD:D_SOD-123" (at 119.38 71.12 0) (hide yes) (show_name no) (do_not_autoplace no) (effects (font (size 1.27 1.27))))
  (property "Datasheet" "" (at 119.38 71.12 0) (hide yes) (show_name no) (do_not_autoplace no) (effects (font (size 1.27 1.27))))
  (property "Description" "Diode" (at 119.38 71.12 0) (hide yes) (show_name no) (do_not_autoplace no) (effects (font (size 1.27 1.27))))
  (property "Sim.Device" "D" (at 119.38 71.12 0) (hide yes) (show_name no) (do_not_autoplace no) (effects (font (size 1.27 1.27))))
  (property "Sim.Pins" "1=K 2=A" (at 119.38 71.12 0) (hide yes) (show_name no) (do_not_autoplace no) (effects (font (size 1.27 1.27))))
  (pin "2")
  (pin "1"))
 (symbol
  (lib_id "Device:D")
  (at 101.6 71.12 90)
  (unit 1)
  (body_style 1)
  (exclude_from_sim no)
  (in_bom yes)
  (on_board yes)
  (in_pos_files yes)
  (dnp no)
  (fields_autoplaced yes)
  (property "Reference" "D1" (at 104.14 69.8499 90) (show_name no) (do_not_autoplace no) (effects (font (size 1.27 1.27)) (justify right)))
  (property "Value" "D" (at 104.14 72.3899 90) (show_name no) (do_not_autoplace no) (effects (font (size 1.27 1.27)) (justify right)))
  (property "Footprint" "Diode_SMD:D_SOD-123" (at 101.6 71.12 0) (hide yes) (show_name no) (do_not_autoplace no) (effects (font (size 1.27 1.27))))
  (property "Datasheet" "" (at 101.6 71.12 0) (hide yes) (show_name no) (do_not_autoplace no) (effects (font (size 1.27 1.27))))
  (property "Description" "Diode" (at 101.6 71.12 0) (hide yes) (show_name no) (do_not_autoplace no) (effects (font (size 1.27 1.27))))
  (property "Sim.Device" "D" (at 101.6 71.12 0) (hide yes) (show_name no) (do_not_autoplace no) (effects (font (size 1.27 1.27))))
  (property "Sim.Pins" "1=K 2=A" (at 101.6 71.12 0) (hide yes) (show_name no) (do_not_autoplace no) (effects (font (size 1.27 1.27))))
  (pin "2")
  (pin "1"))
 (sheet_instances
  (path ""
   (page "1")))
 (embedded_fonts no))
